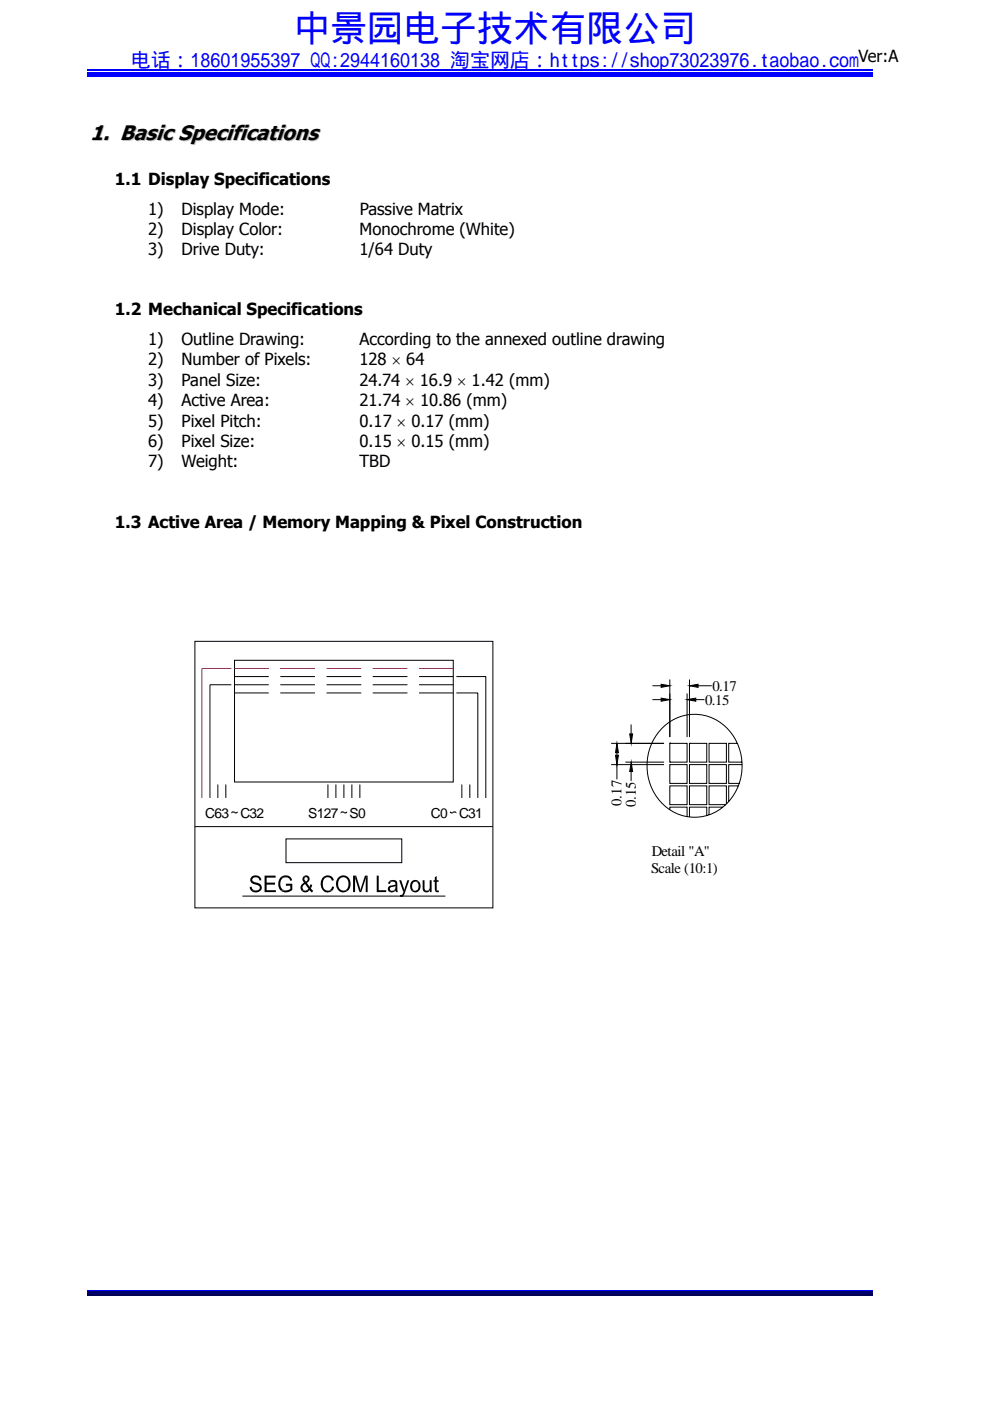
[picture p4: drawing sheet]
<svg xmlns="http://www.w3.org/2000/svg" width="210mm" height="297mm" viewBox="0 0 210 297" stroke-linecap="round" stroke-linejoin="round" font-family="sans-serif">
<path d="M18.6 16.1h166.5" fill="none" stroke="#00f" stroke-width=".25"/>
<path d="M18.6 15.2h166.5v.5h-166.5z" fill="#00f"/>
<path d="M18.6 14.8h166.5M18.6 273.6h166.5" fill="none" stroke="#00f" stroke-width=".25"/>
<path d="M18.6 273.7h166.5v.8h-166.5z" fill="#00006b"/>
<path d="M18.6 274.7h166.5" fill="none" stroke="#005" stroke-width=".25"/>
<g fill="none" stroke="#000" stroke-width=".21">
<path d="M41.3 136h63.2v56.5h-63.2zM49.7 140h46.4v25.8h-46.4zM49.1 145.2h-4.6v24M49.7 145.2h7.3M49.7 143.4h7.3M49.7 146.9h7.3M59.5 145.2h7.3M59.5 143.4h7.3M59.5 146.9h7.3M69.3 145.2h7.3M69.3 143.4h7.3M69.3 146.9h7.3"/>
<path d="M79.1 145.2h7.3M79.1 143.4h7.3M79.1 146.9h7.3M88.9 145.2h7.2M88.9 143.4h7.2M88.9 146.9h7.2M96.8 143.4h6.2v25.8M96.8 146.9h4.5v22.3M129.6 157.6h11.2M130.9 157.6l.3 2h-.6zM130.9 159.6v.5M133.6 155.6h.6l-.3 2z"/>
<path d="M133.9 153.6v2M138.4 148.3h1.8M138.4 145.4h1.8M140.2 148l1.9 .3-1.9 .4zM140.2 145.1l1.9 .3-1.9 .3zM140.5 154.3a9.8 9.8 0 0 1 16.3 4.3 11.1 11.1 0 0 1-6.9 14.3 10.2 10.2 0 0 1-12.6-9.2 11.4 11.4 0 0 1 3.2-9.4zM142.1 157.6h3.6v4h-3.6zM142.1 157.6h.1M142.1 144.1v12.2M145.7 148.3l1.9-.3v.7zM145.7 147v9.3M145.7 148.3h.1"/>
<path d="M145.7 157.6h.1M146.2 157.6h3.7v4h-3.7zM146.2 145.4l1.9-.3v.6zM146.2 157.6h.1M146.2 145.4h.1M146.2 144.1v12.2M147.6 148.3h1.8M148.1 145.4h2.9M150.4 157.6h3.7v4h-3.7zM156.4 157.6h-1.8v4h2.8M41.3 175.3h63.2M46.2 166.3v2.9"/>
<path d="M47.9 166.3v2.9M60.7 177.9h24.5v5h-24.5zM69.6 166.3v2.9M71.2 166.3v2.9M72.9 166.3v2.9M74.6 166.3v2.9M76.3 166.3v2.9M98 166.3v2.9M99.7 166.3v2.9M129.6 162.1h11.2M130.6 160.1h.6l-.3 2zM130.9 162.1v3.1"/>
<path d="M132.7 161.6h8.1M133.9 163.6v2M133.9 161.6l.3 2h-.6zM142.1 162.1h3.6v4h-3.6zM142.1 166.6h3.6v4h-3.6zM142.1 161.6h.1M142.1 162.1h.1M142.1 171.7v-.6h3.6v2M146.2 162.1h3.7v4h-3.7zM146.2 166.6h3.7v4h-3.7zM149.9 172.9v-1.8h-3.7v2.1M150.4 162.1h3.7v4h-3.7z"/>
<path d="M153.3 171.1h-2.9v1.7M154.1 170.5v-3.9h-3.7v4h3.5M156.6 166.6h-2v3.3M157.4 162.1h-2.8v4h2.2M51.4 190h43.1"/>
</g>
<g fill="#000">
<path d="M130.9 157.6l.3 2h-.6zM133.6 155.6h.6l-.3 2zM140.2 148l1.9 .3-1.9 .4zM140.2 145.1l1.9 .3-1.9 .3zM145.7 148.3l1.9-.3v.7zM146.2 145.4l1.9-.3v.6zM130.6 160.1h.6l-.3 2zM133.9 161.6l.3 2h-.6z"/>
<path d="M49.1 172.2a.89 .89 0 0 1 1 0l-.8 .1-.2 .2z" fill-rule="evenodd"/>
<path d="M49.4 172.3l.7-.1 .3-.2v.3l-.2 .1z" fill-rule="evenodd"/>
<path d="M72.3 172.2a.89 .89 0 0 1 1 0l-.7 .1-.3 .2z" fill-rule="evenodd"/>
<path d="M72.6 172.3l.7-.1 .3-.2v.3a.88 .88 0 0 1-1 0z" fill-rule="evenodd"/>
<path d="M95.4 172l.4 .2 .7 .1a.89 .89 0 0 1-1.1 0z" fill-rule="evenodd"/>
<path d="M95.8 172.2a.85 .85 0 0 1 1 0v.3l-.2-.2z" fill-rule="evenodd"/>
<path d="M53 188h.4a.84 .84 0 0 0 .9 .8l-.9 .1z" fill-rule="evenodd"/>
<path d="M53.3 185.9a1.45 1.45 0 0 1 1.8 0l-.9 .1a.55 .55 0 0 0-.6 .2 .55 .55 0 0 0 0 .6l.7 .3a1.07 1.07 0 0 1 1.2 1 1.07 1.07 0 0 1-1.2 1.1l-.9-.3a2.2 2.2 0 0 0 1.6-.3 .77 .77 0 0 0-.8-1.1 .98 .98 0 0 1-1-.5 .98 .98 0 0 1 .1-1.1z" fill-rule="evenodd"/>
<path d="M54.2 186l.9-.1 .3 .7-.4 .1a.67 .67 0 0 0-.8-.7z" fill-rule="evenodd"/>
<path d="M56.1 185.7h2.4v.4h-1.9v1h1.7v.5h-1.7v1.1h1.9v.4h-2.4z" fill-rule="evenodd"/>
<path d="M59.6 186h1a1.42 1.42 0 0 0-1.1 1.4 1.42 1.42 0 0 0 1.1 1.4h-1a2.13 2.13 0 0 1 0-2.8z" fill-rule="evenodd"/>
<path d="M59.6 186a1.46 1.46 0 0 1 2.4 .6l-.4 .2a1.14 1.14 0 0 0-1.6-.8z" fill-rule="evenodd"/>
<path d="M60.6 187.4h1.4v1.3a1.84 1.84 0 0 1-2.4 .1 2.79 2.79 0 0 0 1.9-.3l.1-.7h-1z" fill-rule="evenodd"/>
<path d="M64.1 187.4h.6a.71 .71 0 0 0-.5 .7 .71 .71 0 0 0 .5 .7h-.7a1.01 1.01 0 0 1 .1-1.4z" fill-rule="evenodd"/>
<path d="M64.3 185.8l.6 .1-.3 .2a.63 .63 0 0 0 .3 .8l.4 .1-.2 .2 1.3 1.7-.2 .3a1.04 1.04 0 0 0-1.1-.5l.3-.3-.7-1h-.6l.4-.2-.4-.8z" fill-rule="evenodd"/>
<path d="M64.3 185.8a.78 .78 0 0 1 1.2 .1 .78 .78 0 0 1-.2 1.1l-.4-.1a.58 .58 0 0 0 .3-.8z" fill-rule="evenodd"/>
<path d="M64 188.8l1.7-.1a1.1 1.1 0 0 1-1.7 .1z" fill-rule="evenodd"/>
<path d="M65.8 187.5l.4 .1-.2 .6-.3-.2z" fill-rule="evenodd"/>
<path d="M68.6 185.9l.9 .1a1.37 1.37 0 0 0-1 2 1.15 1.15 0 0 0 1.4 .9l.6-.1a1.47 1.47 0 0 1-1.7 .3 1.47 1.47 0 0 1-.8-1.5l.2-1.2z" fill-rule="evenodd"/>
<path d="M68.6 185.9a1.36 1.36 0 0 1 2.2 .7l-.4 .1-.3-.5a1.66 1.66 0 0 0-1.5-.3z" fill-rule="evenodd"/>
<path d="M69.5 188.8l.5-.1 .4-.8 .5 .1-.4 .8z" fill-rule="evenodd"/>
<path d="M71.9 185.9l.9 .1a1.46 1.46 0 0 0-1.1 1.7 1.46 1.46 0 0 0 1.6 1.2l.5-.1a1.71 1.71 0 0 1-2.2-.2 1.71 1.71 0 0 1-.1-2.2z" fill-rule="evenodd"/>
<path d="M71.9 185.9a1.54 1.54 0 0 1 1.7-.1 1.54 1.54 0 0 1 .8 1.5l-.3 1.1-.3 .4h-1a1.48 1.48 0 0 0 .9-2.2l-.5-.6z" fill-rule="evenodd"/>
<path d="M74.9 185.7h.6l-.2 .5v2.9h-.4z" fill-rule="evenodd"/>
<path d="M75.5 185.7l1 3-.3 .4-.9-2.9z" fill-rule="evenodd"/>
<path d="M77.4 185.7h.6l-.4 .5-1 2.9h-.4z" fill-rule="evenodd"/>
<path d="M79.9 185.7h.4v3h1.6v.4h-2z" fill-rule="evenodd"/>
<path d="M82.5 186.9h.8l-.4 .1-.2 .4-.4-.1z" fill-rule="evenodd"/>
<path d="M82.5 187.9l.3-.1 1.1 .1-1 .2-.2 .4 .1 .3 .3 .1-.6 .1-.2-.5z" fill-rule="evenodd"/>
<path d="M82.5 186.9a1 1 0 0 1 1.2-.3 1 1 0 0 1 .6 1.1l.1 1.4h-.4l-.1-.3h-.5l.4-.3 .1-.6-1.1-.1 1.1-.2-.1-.5a1.47 1.47 0 0 0-1.3-.2z" fill-rule="evenodd"/>
<path d="M82.5 189l1.4-.2a1.11 1.11 0 0 1-1.4 .2z" fill-rule="evenodd"/>
<path d="M84.8 189.7l.9 .1-.6 .4-.2-.1z" fill-rule="evenodd"/>
<path d="M84.7 186.6h.4l.6 2.1-.1 .5z" fill-rule="evenodd"/>
<path d="M86.4 186.6h.4l-1 2.9-.1 .3h-.7a2.23 2.23 0 0 0 .9-1.7z" fill-rule="evenodd"/>
<path d="M87.2 187a1.08 1.08 0 0 1 1.7-.1 1.07 1.07 0 0 0-1.5 1v.3a.69 .69 0 0 0 .7 .6l-.8 .1a1.72 1.72 0 0 1-.1-1.9z" fill-rule="evenodd"/>
<path d="M88.1 186.9h.8a1.36 1.36 0 0 1 .2 1.5 1.36 1.36 0 0 1-1.3 .8l-.5-.3a1.07 1.07 0 0 0 1.5-1 .79 .79 0 0 0-.7-1z" fill-rule="evenodd"/>
<path d="M89.6 186.6h.4v1.4a.64 .64 0 0 0 .5 .8l-.7 .1-.1-.3z" fill-rule="evenodd"/>
<path d="M89.8 188.9l1.4-.1a.87 .87 0 0 1-1.4 .1z" fill-rule="evenodd"/>
<path d="M91.1 186.6h.4v2.5h-.3v-.3h-.4l.3-.6z" fill-rule="evenodd"/>
<path d="M92.2 186l.4-.3v.9h.4v.4h-.4v1.7l.3 .1-.6 .1-.1-1.9h-.3v-.4h.3z" fill-rule="evenodd"/>
<path d="M92.3 188.9l.7-.1 .1 .3a.57 .57 0 0 1-.8-.2z" fill-rule="evenodd"/>
</g>
<path d="M49.1 141.7h-6.3v27.5M49.7 141.7h7.3M59.5 141.7h7.3M69.3 141.7h7.3M79.1 141.7h7.3M88.9 141.7h7.2" fill="none" stroke="#f00" stroke-width=".21"/>
<path d="M77.8 185.7v3.4" fill="none" stroke="#000" stroke-width=".4"/>
<text font-size="7.8" fill="#00f" x="62.3" y="8.6">中景园电子技术有限公司</text>
<text font-size="4.5" fill="#c0c0c0" x="19.3" y="29.8">1. Basic Specifications</text>
<text font-size="4.2" fill="#00f" x="27.7" y="14.2">电话：18601955397 QQ:2944160138 淘宝网店：https://shop73023976.taobao.com</text>
<g font-size="3.5">
<text x="182.1" y="13.2">Ver:A</text>
<text x="24.4" y="39.1">1.1 Display Specifications</text>
<text x="31.4" y="45.5">1)</text>
<text x="38.5" y="45.5">Display Mode:</text>
<text x="76.3" y="45.5">Passive Matrix</text>
<text x="31.4" y="49.8">2)</text>
<text x="38.5" y="49.8">Display Color:</text>
<text x="76.3" y="49.8">Monochrome (White)</text>
<text x="31.4" y="54.1">3)</text>
<text x="38.5" y="54.1">Drive Duty:</text>
<text x="76.3" y="54.1">1/64 Duty</text>
<text x="24.4" y="66.8">1.2 Mechanical Specifications</text>
<text x="31.4" y="73.2">1)</text>
<text x="31.4" y="77.5">2)</text>
<text x="38.5" y="73.2">Outline Drawing:</text>
<text x="38.5" y="77.5">Number of Pixels:</text>
<text x="76.2" y="77.5">128 × 64</text>
<text x="76.3" y="73.2">According to the annexed outline drawing</text>
<text x="31.4" y="81.8">3)</text>
<text x="38.5" y="81.8">Panel Size:</text>
<text x="76.2" y="81.8">24.74 × 16.9 × 1.42 (mm)</text>
<text x="31.4" y="86.1">4)</text>
<text x="38.5" y="86.1">Active Area:</text>
<text x="76.2" y="86.1">21.74 × 10.86 (mm)</text>
<text x="31.4" y="90.5">5)</text>
<text x="31.4" y="94.8">6)</text>
<text x="38.5" y="94.8">Pixel Size:</text>
<text x="38.5" y="90.5">Pixel Pitch:</text>
<text x="76.3" y="90.5">0.17 × 0.17 (mm)</text>
<text x="76.3" y="94.8">0.15 × 0.15 (mm)</text>
<text x="31.4" y="99.1">7)</text>
<text x="38.5" y="99.1">Weight:</text>
<text x="76.2" y="99.1">TBD</text>
<text x="24.4" y="111.8">1.3 Active Area / Memory Mapping &amp; Pixel Construction</text>
</g>
<g font-size="3.1">
<text x="149.6" y="149.4">0.15</text>
<text x="151.1" y="146.5">0.17</text>
<text x="131.8" y="170.9" transform="rotate(-90 131.8 170.9)">0.17</text>
<text x="134.8" y="171.1" transform="rotate(-90 134.8 171.1)">0.15</text>
<text x="138.1" y="185.1">Scale (10:1)</text>
<text x="138.2" y="181.5">Detail &quot;A&quot;</text>
</g>
<g font-size="2.9">
<text x="43.5" y="173.5">C63</text>
<text x="51" y="173.5">C32</text>
<text x="65.4" y="173.5">S127</text>
<text x="74.2" y="173.5">S0</text>
<text x="91.4" y="173.5">C0</text>
<text x="97.4" y="173.5">C31</text>
</g>
</svg>
